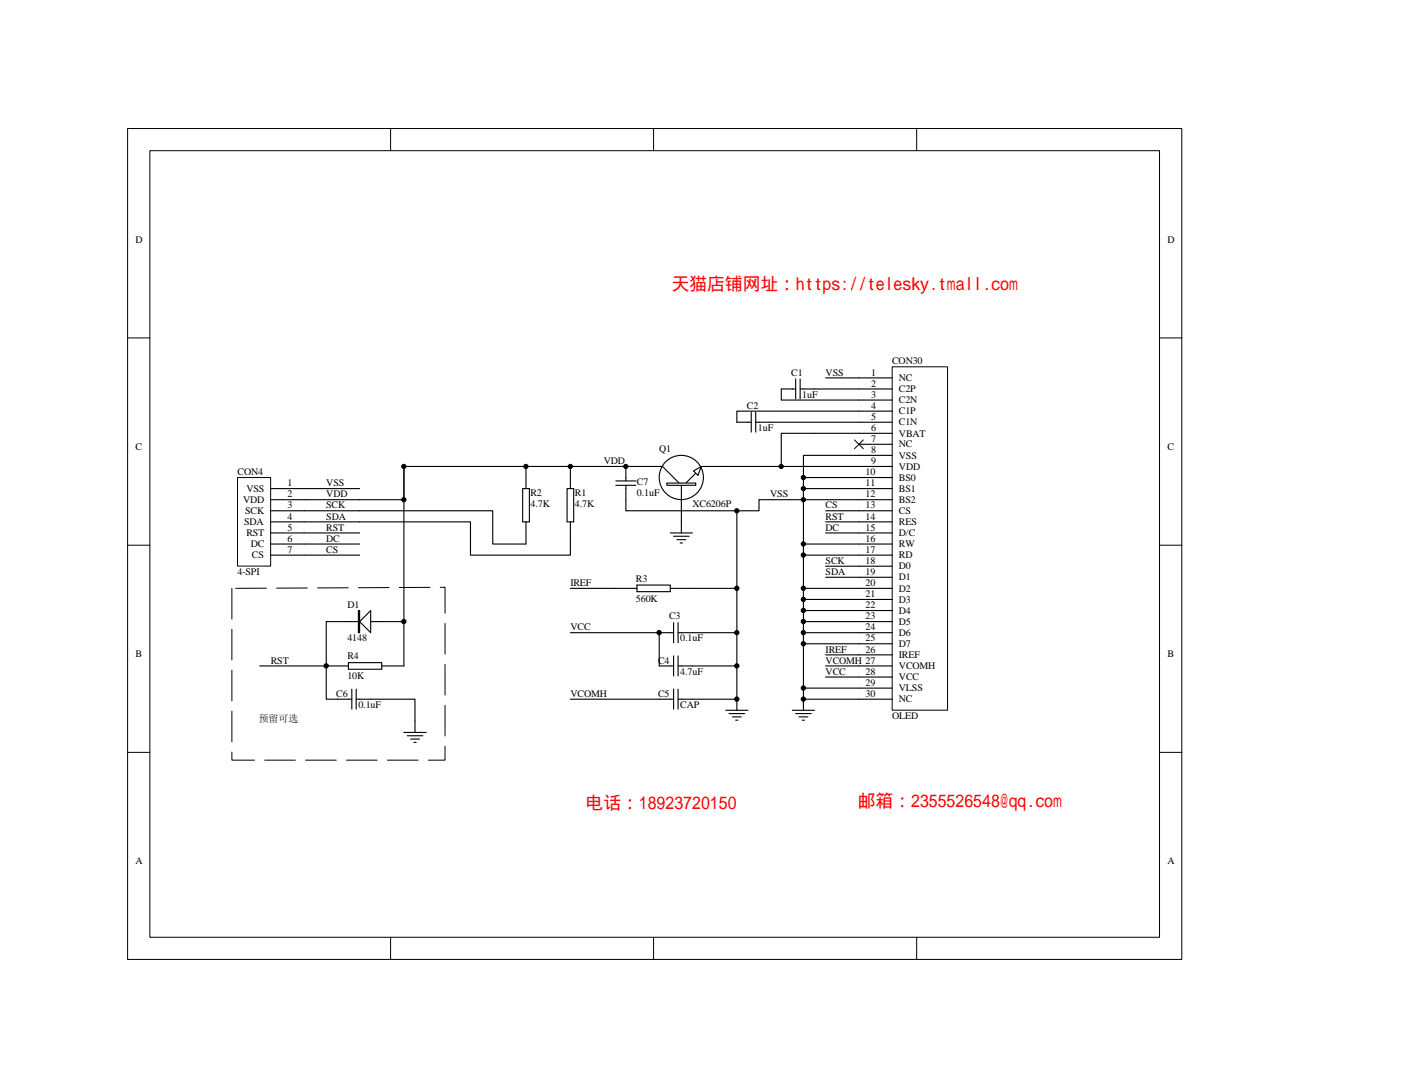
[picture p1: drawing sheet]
<svg xmlns="http://www.w3.org/2000/svg" width="279mm" height="216mm" viewBox="0 0 279 216" stroke-linecap="round" stroke-linejoin="round" font-family="sans-serif">
<g fill="none" stroke="#000" stroke-width=".2">
<path d="M25.4 25.5h209.4v165.1h-209.4zM29.8 29.9h200.6v156.3h-200.6zM77.6 25.5v4.4M129.9 25.5v4.4M182.2 25.5v4.4M25.4 67.1h4.4M230.4 67.1h4.5M25.4 108.3h4.4M230.4 108.3h4.5M25.4 149.4h4.4M230.4 149.4h4.5M77.6 186.2v4.4"/>
<path d="M129.9 186.2v4.4M182.2 186.2v4.4"/>
</g>
<path d="M47.2 94.9h6.6v17.5h-6.6z" fill="#fff"/>
<path d="M47.2 94.8h6.6v17.6h-6.6z" fill="none" stroke="#000" stroke-width=".2"/>
<path d="M53.8 97h6.6M53.8 99.3h6.6M53.8 101.5h6.6M53.8 103.7h6.6M53.8 105.9h6.6M53.8 108.1h6.6M53.8 110.3h6.6" fill="none" stroke="#000" stroke-width=".22"/>
<path d="M177.3 72.9h11v68.2h-11z" fill="#fff"/>
<path d="M177.3 72.9h11v68.2h-11zM169.8 87.4l1.8 1.7M171.6 87.4l-1.8 1.7" fill="none" stroke="#000" stroke-width=".2"/>
<g fill="none" stroke="#000" stroke-width=".22">
<path d="M158.1 77.3h-2.8v2.2h22M158.1 75.3v3.9M159 77.3h18.3M159 75.3v3.9M170.7 75.1h6.6M126.6 92.6h5.1l3.3 3.3M135.4 95.9v7.8M138.3 94l-2 1.9M139.4 92.6h37.9M149.3 81.9v3.9M150.2 83.9h27.1M150.2 81.9v3.9"/>
<path d="M150.8 99.3h26.5M161.9 86.1h15.4M170.7 88.2h6.6M170.7 90.4h6.6M170.7 94.8h6.6M170.7 97h6.6M177.3 81.7h-30.9v2.2h2.9M170.7 101.5h6.6M170.7 103.7h6.6M170.7 105.9h6.6M170.7 108.1h6.6M170.7 110.3h6.6"/>
<path d="M170.7 112.5h6.6M170.7 114.7h6.6M170.7 116.9h6.6M170.7 119.1h6.6M170.7 121.3h6.6M170.7 123.5h6.6M170.7 125.7h6.6M170.7 127.9h6.6M170.7 130.1h6.6M170.7 132.3h6.6M170.7 134.5h6.6M170.7 136.7h6.6"/>
<path d="M170.7 138.9h6.6"/>
</g>
<g fill="#fff" stroke="#000" stroke-width=".22">
<path d="M137.8 93.5l1.6-.9-.7 1.8z"/>
<path d="M132.5 95.9h5.8v.5h-5.8z" fill-rule="evenodd"/>
</g>
<g fill="none" stroke="#000" stroke-width=".22">
<path d="M164.1 75.1h6.6M60.4 97h11.1M103.9 97h1.3v6.7h-1.3zM104.5 92.6v4.4M112.7 97h1.3v6.7h-1.3zM113.3 92.6v4.4M122.4 95.5h4M122.4 96.4h4M124.4 96.4v5.1h26.4v-2.2M124.4 92.6v2.9M126.6 92.6h-46.3v6.7h-19.9M159.7 94.8h11"/>
<path d="M159.7 97h11M161.9 86.1h-6.6v6.5M170.7 90.4h-11v8.9v39.6h11M60.4 105.9h11.1M60.4 108.1h11.1M60.4 110.3h11.1M60.4 101.5h37.5v6.6h6.6v-4.4M60.4 103.7h33.1v6.6h19.8v-6.6M126.6 116.2h6.6v1.3h-6.6zM126.6 116.9h-13.3M133.2 105.9h4.4M133.2 116.9h13.2"/>
<path d="M133.9 106.5h3M134.5 107.2h1.8M135.2 107.8h.4M135.4 103.7v2.2M146.4 101.5v39.6M159.7 108.1h11M159.7 110.3h11M159.7 119.1h11M159.7 116.9h11M164.1 105.9h6.6M164.1 101.5h6.6M164.1 103.7h6.6"/>
<path d="M164.1 112.5h6.6M164.1 114.7h6.6M51.6 132.3h13.2v6.6h5.1M64.8 123.5h15.5M64.8 132.3h4.4M69.2 131.6h6.7v1.3h-6.7zM69.9 136.9v3.9M70.8 138.9h11.7v6.6M70.8 136.9v3.9M75.9 132.3h4.4M113.3 125.7h17.7v6.6h2.9M113.3 138.9h20.6"/>
<path d="M131 125.7h2.9M133.9 123.7v4M133.9 130.3v4M133.9 136.9v3.9M134.7 125.7h11.7M134.7 132.3h11.7M134.7 123.7v4M134.7 130.3v4M134.7 136.9v3.9M134.7 138.9h11.7M159.7 138.9v2.2M159.7 136.7h11"/>
<path d="M159.7 121.3h11M159.7 123.5h11M159.7 125.7h11M159.7 127.9h11M164.1 130.1h6.6M164.1 132.3h6.6M164.1 134.5h6.6M80.3 145.5h4.4M80.9 146.1h3.1M81.6 146.8h1.8M82.3 147.4h.4M144.2 141.1h4.4"/>
<path d="M144.9 141.7h3.1M145.5 142.4h1.8M146.2 143h.4M157.5 141.1h4.4M158.1 141.7h3.1M158.8 142.4h1.7M159.4 143h.5"/>
<circle cx="135.4" cy="94.8" r="4.4"/>
</g>
<g fill="#000" stroke="#000" stroke-width=".2">
<circle cx="155.2" cy="92.6" r=".43"/>
<circle cx="159.7" cy="94.8" r=".43"/>
<circle cx="159.7" cy="97" r=".43"/>
<circle cx="159.7" cy="99.3" r=".43"/>
<circle cx="146.4" cy="116.8" r=".43"/>
<circle cx="146.4" cy="101.5" r=".43"/>
<circle cx="159.6" cy="110.2" r=".43"/>
<circle cx="159.6" cy="108" r=".43"/>
<circle cx="159.6" cy="119" r=".43"/>
<circle cx="159.6" cy="116.8" r=".43"/>
<circle cx="131" cy="125.7" r=".43"/>
<circle cx="146.4" cy="138.9" r=".43"/>
<circle cx="146.4" cy="132.3" r=".43"/>
<circle cx="146.4" cy="125.7" r=".43"/>
<circle cx="159.6" cy="125.7" r=".43"/>
<circle cx="159.6" cy="136.7" r=".43"/>
<circle cx="159.6" cy="123.5" r=".43"/>
<circle cx="159.6" cy="121.3" r=".43"/>
<circle cx="159.6" cy="138.9" r=".43"/>
<circle cx="159.6" cy="127.9" r=".43"/>
</g>
<g fill="#fff" stroke="#000" stroke-width=".22">
<path d="M73.7 121.3v4.4l-2.2-2.2z"/>
<path d="M71.2 121.3h.3v4.4h-.3z" fill-rule="evenodd"/>
</g>
<path d="M80.3 92.6v39.7M64.8 123.5v8.8" fill="none" stroke="#000" stroke-width=".22"/>
<g fill="#000" stroke="#000" stroke-width=".2">
<circle cx="80.3" cy="92.6" r=".43"/>
<circle cx="80.3" cy="99.3" r=".43"/>
<circle cx="104.5" cy="92.6" r=".43"/>
<circle cx="113.3" cy="92.6" r=".43"/>
<circle cx="124.4" cy="92.6" r=".43"/>
<circle cx="64.8" cy="132.3" r=".43"/>
<circle cx="80.3" cy="123.5" r=".43"/>
</g>
<path d="M46.1 116.9v34.1h42.3v-34.4l-42.3 .3" fill="none" stroke="#000" stroke-width=".2" stroke-dasharray="6.1 2"/>
<g font-size="3.5" fill="#f00">
<text x="133.5" y="57.6">天猫店铺网址：https://telesky.tmall.com</text>
<text x="116.4" y="160.8">电话：18923720150</text>
<text x="170.5" y="160.3">邮箱：2355526548@qq.com</text>
</g>
<g font-size="2">
<text x="26.9" y="48.2">D</text>
<text x="232" y="48.2">D</text>
<text x="157.2" y="74.6">C1</text>
<text x="164.1" y="74.6">VSS</text>
<text x="173.1" y="74.6">1</text>
<text x="173.1" y="76.8">2</text>
<text x="177.3" y="72.4">CON30</text>
<text x="178.6" y="75.7">NC</text>
<text x="178.6" y="77.9">C2P</text>
<text x="148.4" y="81.2">C2</text>
<text x="159.4" y="79">1uF</text>
<text x="173.1" y="79">3</text>
<text x="173.1" y="81.2">4</text>
<text x="173.1" y="83.4">5</text>
<text x="178.6" y="80.1">C2N</text>
<text x="178.6" y="82.3">C1P</text>
<text x="26.9" y="89.3">C</text>
<text x="131" y="89.8">Q1</text>
<text x="150.6" y="85.6">1uF</text>
<text x="173.1" y="85.6">6</text>
<text x="173.1" y="87.8">7</text>
<text x="173.1" y="90">8</text>
<text x="178.6" y="84.5">C1N</text>
<text x="178.6" y="86.7">VBAT</text>
<text x="178.6" y="88.9">NC</text>
<text x="232" y="89.3">C</text>
<text x="47.2" y="94.4">CON4</text>
<text x="120" y="92.2">VDD</text>
<text x="172" y="94.4">10</text>
<text x="173.1" y="92.2">9</text>
<text x="178.6" y="91.1">VSS</text>
<text x="178.6" y="93.3">VDD</text>
<text x="178.6" y="95.5">BS0</text>
<text x="48.3" y="99.9">VDD</text>
<text x="49" y="97.7">VSS</text>
<text x="57.1" y="98.8">2</text>
<text x="57.1" y="101">3</text>
<text x="57.1" y="96.6">1</text>
<text x="64.8" y="96.6">VSS</text>
<text x="64.8" y="98.8">VDD</text>
<text x="64.8" y="101">SCK</text>
<text x="105.4" y="98.6">R2</text>
<text x="105.4" y="100.8">4.7K</text>
<text x="114.2" y="98.6">R1</text>
<text x="114.2" y="100.8">4.7K</text>
<text x="126.6" y="96.4">C7</text>
<text x="126.6" y="98.6">0.1uF</text>
<text x="137.6" y="100.8">XC6206P</text>
<text x="153" y="98.8">VSS</text>
<text x="164.1" y="101">CS</text>
<text x="172" y="96.6">11</text>
<text x="172" y="98.8">12</text>
<text x="172" y="101">13</text>
<text x="178.6" y="97.7">BS1</text>
<text x="178.6" y="99.9">BS2</text>
<text x="48.5" y="104.3">SDA</text>
<text x="48.7" y="102.1">SCK</text>
<text x="49" y="106.5">RST</text>
<text x="57.1" y="103.2">4</text>
<text x="57.1" y="107.6">6</text>
<text x="57.1" y="105.4">5</text>
<text x="64.8" y="103.2">SDA</text>
<text x="64.8" y="105.4">RST</text>
<text x="64.8" y="107.6">DC</text>
<text x="164.1" y="103.2">RST</text>
<text x="164.1" y="105.4">DC</text>
<text x="172" y="103.2">14</text>
<text x="172" y="105.4">15</text>
<text x="172" y="107.6">16</text>
<text x="178.6" y="102.1">CS</text>
<text x="178.6" y="104.3">RES</text>
<text x="178.6" y="106.5">D/C</text>
<text x="49.8" y="108.7">DC</text>
<text x="50.1" y="110.9">CS</text>
<text x="57.1" y="109.8">7</text>
<text x="64.8" y="109.8">CS</text>
<text x="164.1" y="112">SCK</text>
<text x="172" y="109.8">17</text>
<text x="172" y="112">18</text>
<text x="178.6" y="108.7">RW</text>
<text x="178.6" y="110.9">RD</text>
<text x="178.6" y="113.1">D0</text>
<text x="47.2" y="114.2">4-SPI</text>
<text x="113.3" y="116.4">IREF</text>
<text x="126.4" y="115.5">R3</text>
<text x="126.4" y="119.5">560K</text>
<text x="164.1" y="114.2">SDA</text>
<text x="172" y="114.2">19</text>
<text x="172" y="116.4">20</text>
<text x="172" y="118.6">21</text>
<text x="178.6" y="115.3">D1</text>
<text x="178.6" y="117.5">D2</text>
<text x="178.6" y="119.7">D3</text>
<text x="69" y="120.8">D1</text>
<text x="113.3" y="125.2">VCC</text>
<text x="133" y="123">C3</text>
<text x="172" y="120.8">22</text>
<text x="172" y="123">23</text>
<text x="172" y="125.2">24</text>
<text x="178.6" y="121.9">D4</text>
<text x="178.6" y="124.1">D5</text>
<text x="26.9" y="130.5">B</text>
<text x="53.8" y="131.8">RST</text>
<text x="69" y="130.9">R4</text>
<text x="69" y="127.4">4148</text>
<text x="130.8" y="131.8">C4</text>
<text x="135.2" y="127.4">0.1uF</text>
<text x="164.1" y="129.6">IREF</text>
<text x="164.1" y="131.8">VCOMH 27</text>
<text x="172" y="127.4">25</text>
<text x="172" y="129.6">26</text>
<text x="178.6" y="126.3">D6</text>
<text x="178.6" y="128.5">D7</text>
<text x="178.6" y="130.7">IREF</text>
<text x="232" y="130.5">B</text>
<text x="69" y="134.9">10K</text>
<text x="135.2" y="134">4.7uF</text>
<text x="164.1" y="134">VCC</text>
<text x="172" y="134">28</text>
<text x="172" y="136.2">29</text>
<text x="178.6" y="132.9">VCOMH</text>
<text x="178.6" y="135.1">VCC</text>
<text x="178.6" y="137.3">VLSS</text>
<text x="51.4" y="143.5">预留可选</text>
<text x="66.8" y="138.4">C6</text>
<text x="71.2" y="140.6">0.1uF</text>
<text x="113.3" y="138.4">VCOMH</text>
<text x="130.8" y="138.4">C5</text>
<text x="135.2" y="140.6">CAP</text>
<text x="172" y="138.4">30</text>
<text x="177.3" y="142.8">OLED</text>
<text x="178.6" y="139.5">NC</text>
<text x="26.9" y="171.6">A</text>
<text x="232" y="171.6">A</text>
</g>
</svg>
